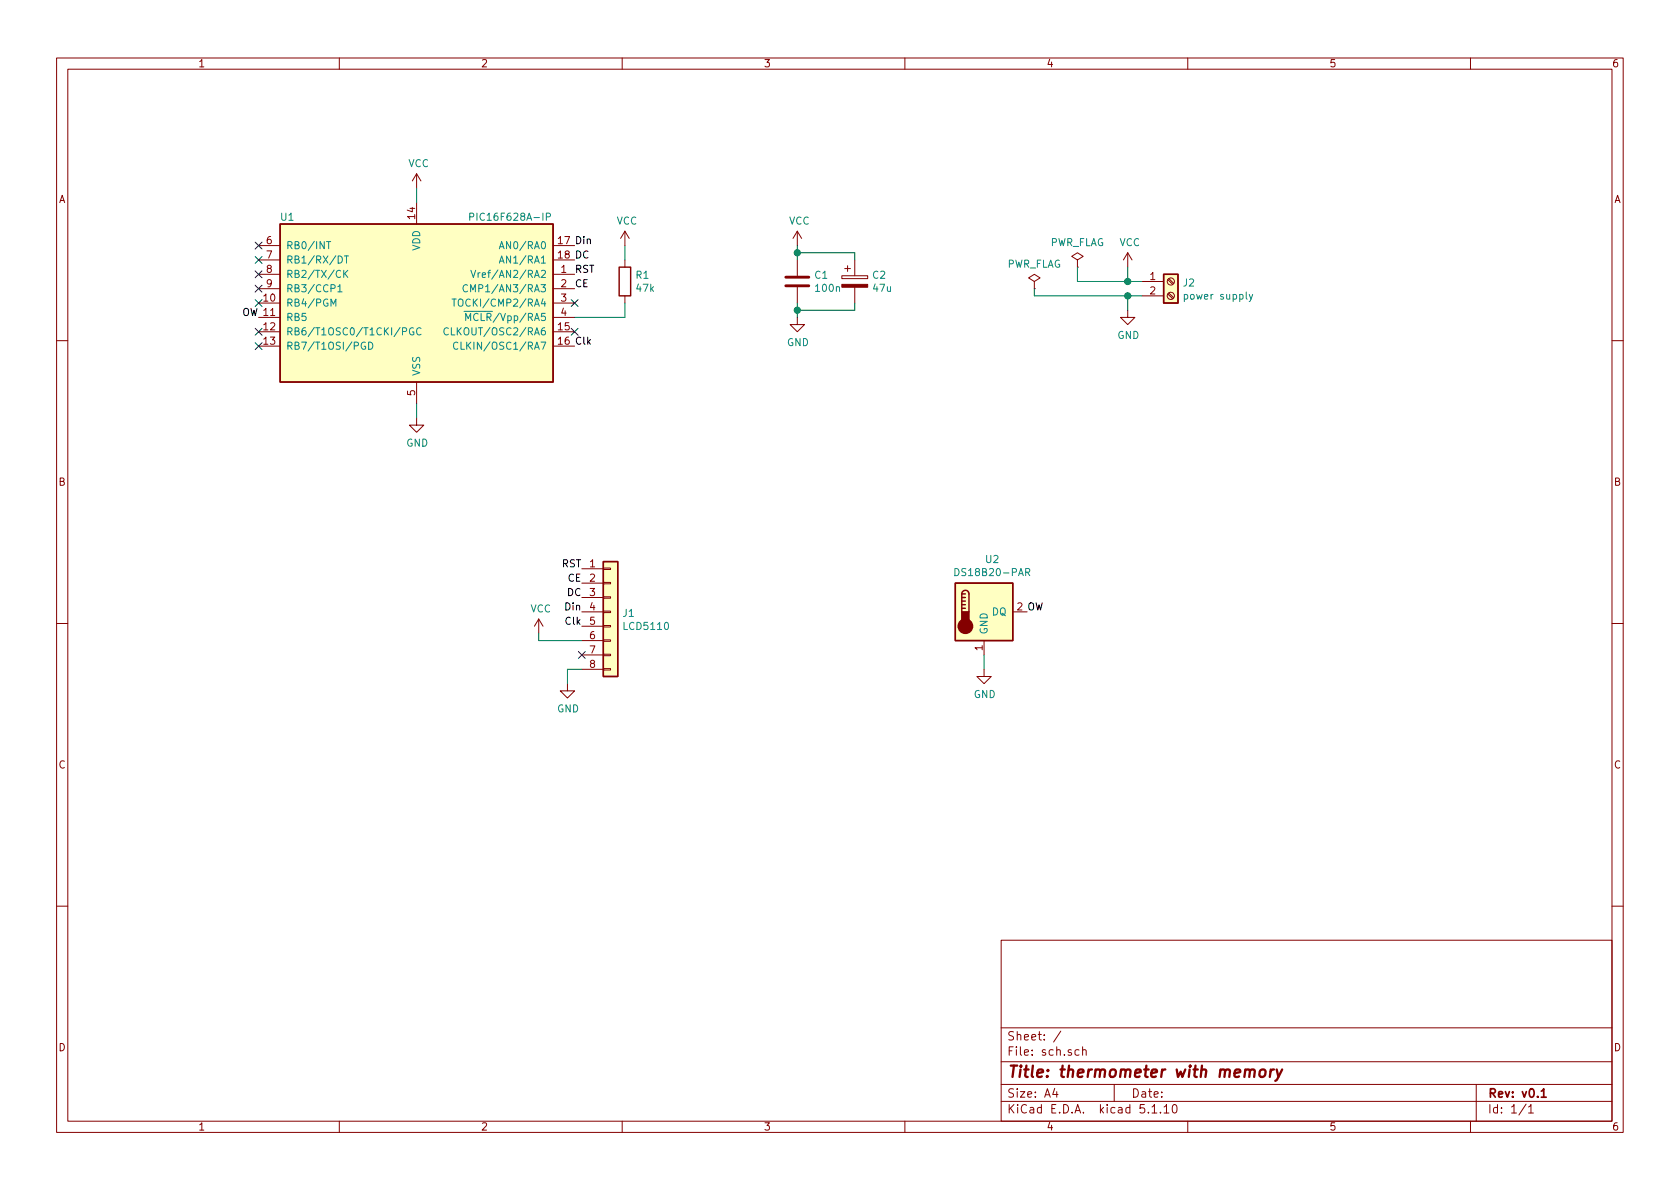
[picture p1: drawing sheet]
EESchema Schematic File Version 4
EELAYER 30 0
EELAYER END
$Descr A4 11693 8268
encoding utf-8
Sheet 1 1
Title "thermometer with memory"
Date ""
Rev "v0.1"
Comp ""
Comment1 ""
Comment2 ""
Comment3 ""
Comment4 ""
$EndDescr
$Comp
L MCU_Microchip_PIC16:PIC16F628A-IP U1
U 1 1
P 2900 2100
F 0 "U1" H 2000 2700 50  0000 C CNN
F 1 "PIC16F628A-IP" H 3550 2700 50  0000 C CNN
F 2 "" H 2900 2100 50  0001 C CIN
F 3 "http://ww1.microchip.com/downloads/en/DeviceDoc/40300c.pdf" H 2900 2100 50  0001 C CNN
	1    2900 2100
	1    0    0    -1  
$EndComp
$Comp
L Sensor_Temperature:DS18B20-PAR U2
U 1 1
P 6850 4250
F 0 "U2" H 6907 4617 50  0000 C CNN
F 1 "DS18B20-PAR" H 6907 4526 50  0000 C CNN
F 2 "Package_TO_SOT_THT:TO-92_Inline" H 5850 4000 50  0001 C CNN
F 3 "http://datasheets.maximintegrated.com/en/ds/DS18B20-PAR.pdf" H 6700 4500 50  0001 C CNN
	1    6850 4250
	1    0    0    -1  
$EndComp
$Comp
L Connector_Generic:Conn_01x08 J1
U 1 1
P 4250 4250
F 0 "J1" H 4330 4242 50  0000 L CNN
F 1 "LCD5110" H 4330 4151 50  0000 L CNN
F 2 "" H 4250 4250 50  0001 C CNN
F 3 "~" H 4250 4250 50  0001 C CNN
	1    4250 4250
	1    0    0    -1  
$EndComp
Text Label 4050 3950 2    50   ~ 0
RST
Text Label 4050 4050 2    50   ~ 0
CE
Text Label 4050 4150 2    50   ~ 0
DC
Text Label 4050 4250 2    50   ~ 0
Din
Text Label 4050 4350 2    50   ~ 0
Clk
$Comp
L power:GND #PWR0101
U 1 1
P 3950 4750
F 0 "#PWR0101" H 3950 4500 50  0001 C CNN
F 1 "GND" H 3955 4577 50  0000 C CNN
F 2 "" H 3950 4750 50  0001 C CNN
F 3 "" H 3950 4750 50  0001 C CNN
	1    3950 4750
	1    0    0    -1  
$EndComp
Wire Wire Line
	3950 4750 3950 4650
Wire Wire Line
	3950 4650 4050 4650
$Comp
L power:VCC #PWR0102
U 1 1
P 3750 4400
F 0 "#PWR0102" H 3750 4250 50  0001 C CNN
F 1 "VCC" H 3765 4573 50  0000 C CNN
F 2 "" H 3750 4400 50  0001 C CNN
F 3 "" H 3750 4400 50  0001 C CNN
	1    3750 4400
	1    0    0    -1  
$EndComp
Wire Wire Line
	4050 4450 3750 4450
Wire Wire Line
	3750 4450 3750 4400
NoConn ~ 4050 4550
$Comp
L power:GND #PWR0103
U 1 1
P 6850 4650
F 0 "#PWR0103" H 6850 4400 50  0001 C CNN
F 1 "GND" H 6855 4477 50  0000 C CNN
F 2 "" H 6850 4650 50  0001 C CNN
F 3 "" H 6850 4650 50  0001 C CNN
	1    6850 4650
	1    0    0    -1  
$EndComp
Wire Wire Line
	6850 4650 6850 4550
Text Label 7150 4250 0    50   ~ 0
OW
$Comp
L power:VCC #PWR0104
U 1 1
P 2900 1300
F 0 "#PWR0104" H 2900 1150 50  0001 C CNN
F 1 "VCC" H 2915 1473 50  0000 C CNN
F 2 "" H 2900 1300 50  0001 C CNN
F 3 "" H 2900 1300 50  0001 C CNN
	1    2900 1300
	1    0    0    -1  
$EndComp
$Comp
L power:GND #PWR0105
U 1 1
P 2900 2900
F 0 "#PWR0105" H 2900 2650 50  0001 C CNN
F 1 "GND" H 2905 2727 50  0000 C CNN
F 2 "" H 2900 2900 50  0001 C CNN
F 3 "" H 2900 2900 50  0001 C CNN
	1    2900 2900
	1    0    0    -1  
$EndComp
Wire Wire Line
	2900 2900 2900 2800
Wire Wire Line
	2900 1400 2900 1300
$Comp
L Connector:Screw_Terminal_01x02 J2
U 1 1
P 8150 1950
F 0 "J2" H 8230 1942 50  0000 L CNN
F 1 "power supply" H 8230 1851 50  0000 L CNN
F 2 "" H 8150 1950 50  0001 C CNN
F 3 "~" H 8150 1950 50  0001 C CNN
	1    8150 1950
	1    0    0    -1  
$EndComp
$Comp
L power:GND #PWR0106
U 1 1
P 7850 2150
F 0 "#PWR0106" H 7850 1900 50  0001 C CNN
F 1 "GND" H 7855 1977 50  0000 C CNN
F 2 "" H 7850 2150 50  0001 C CNN
F 3 "" H 7850 2150 50  0001 C CNN
	1    7850 2150
	1    0    0    -1  
$EndComp
$Comp
L power:VCC #PWR0107
U 1 1
P 7850 1850
F 0 "#PWR0107" H 7850 1700 50  0001 C CNN
F 1 "VCC" H 7865 2023 50  0000 C CNN
F 2 "" H 7850 1850 50  0001 C CNN
F 3 "" H 7850 1850 50  0001 C CNN
	1    7850 1850
	1    0    0    -1  
$EndComp
Wire Wire Line
	7950 1950 7850 1950
Wire Wire Line
	7850 1950 7850 1850
Wire Wire Line
	7950 2050 7850 2050
Wire Wire Line
	7850 2050 7850 2150
$Comp
L Device:CP C2
U 1 1
P 5950 1950
F 0 "C2" H 6068 1996 50  0000 L CNN
F 1 "47u" H 6068 1905 50  0000 L CNN
F 2 "" H 5988 1800 50  0001 C CNN
F 3 "~" H 5950 1950 50  0001 C CNN
	1    5950 1950
	1    0    0    -1  
$EndComp
$Comp
L Device:C C1
U 1 1
P 5550 1950
F 0 "C1" H 5665 1996 50  0000 L CNN
F 1 "100n" H 5665 1905 50  0000 L CNN
F 2 "" H 5588 1800 50  0001 C CNN
F 3 "~" H 5550 1950 50  0001 C CNN
	1    5550 1950
	1    0    0    -1  
$EndComp
$Comp
L power:VCC #PWR0108
U 1 1
P 5550 1700
F 0 "#PWR0108" H 5550 1550 50  0001 C CNN
F 1 "VCC" H 5565 1873 50  0000 C CNN
F 2 "" H 5550 1700 50  0001 C CNN
F 3 "" H 5550 1700 50  0001 C CNN
	1    5550 1700
	1    0    0    -1  
$EndComp
$Comp
L power:GND #PWR0109
U 1 1
P 5550 2200
F 0 "#PWR0109" H 5550 1950 50  0001 C CNN
F 1 "GND" H 5555 2027 50  0000 C CNN
F 2 "" H 5550 2200 50  0001 C CNN
F 3 "" H 5550 2200 50  0001 C CNN
	1    5550 2200
	1    0    0    -1  
$EndComp
Wire Wire Line
	5550 1700 5550 1750
Wire Wire Line
	5550 2200 5550 2150
Wire Wire Line
	5950 2100 5950 2150
Wire Wire Line
	5950 2150 5550 2150
Connection ~ 5550 2150
Wire Wire Line
	5550 2150 5550 2100
Wire Wire Line
	5950 1800 5950 1750
Wire Wire Line
	5950 1750 5550 1750
Connection ~ 5550 1750
Wire Wire Line
	5550 1750 5550 1800
$Comp
L Device:R R1
U 1 1
P 4350 1950
F 0 "R1" H 4420 1996 50  0000 L CNN
F 1 "47k" H 4420 1905 50  0000 L CNN
F 2 "" V 4280 1950 50  0001 C CNN
F 3 "~" H 4350 1950 50  0001 C CNN
	1    4350 1950
	1    0    0    -1  
$EndComp
$Comp
L power:VCC #PWR0110
U 1 1
P 4350 1700
F 0 "#PWR0110" H 4350 1550 50  0001 C CNN
F 1 "VCC" H 4365 1873 50  0000 C CNN
F 2 "" H 4350 1700 50  0001 C CNN
F 3 "" H 4350 1700 50  0001 C CNN
	1    4350 1700
	1    0    0    -1  
$EndComp
Wire Wire Line
	4350 1700 4350 1800
Text Label 4000 1900 0    50   ~ 0
RST
Text Label 4000 2000 0    50   ~ 0
CE
Text Label 4000 1800 0    50   ~ 0
DC
Text Label 4000 1700 0    50   ~ 0
Din
Text Label 4000 2400 0    50   ~ 0
Clk
Wire Wire Line
	4000 2200 4350 2200
Wire Wire Line
	4350 2200 4350 2100
Text Label 1800 2200 2    50   ~ 0
OW
NoConn ~ 4000 2100
NoConn ~ 4000 2300
NoConn ~ 1800 2400
NoConn ~ 1800 2300
NoConn ~ 1800 2100
NoConn ~ 1800 2000
NoConn ~ 1800 1900
NoConn ~ 1800 1800
NoConn ~ 1800 1700
$Comp
L power:PWR_FLAG #FLG0101
U 1 1
P 7500 1850
F 0 "#FLG0101" H 7500 1925 50  0001 C CNN
F 1 "PWR_FLAG" H 7500 2023 50  0000 C CNN
F 2 "" H 7500 1850 50  0001 C CNN
F 3 "~" H 7500 1850 50  0001 C CNN
	1    7500 1850
	1    0    0    -1  
$EndComp
Wire Wire Line
	7500 1850 7500 1950
Wire Wire Line
	7500 1950 7850 1950
Connection ~ 7850 1950
$Comp
L power:PWR_FLAG #FLG0102
U 1 1
P 7200 2000
F 0 "#FLG0102" H 7200 2075 50  0001 C CNN
F 1 "PWR_FLAG" H 7200 2173 50  0000 C CNN
F 2 "" H 7200 2000 50  0001 C CNN
F 3 "~" H 7200 2000 50  0001 C CNN
	1    7200 2000
	1    0    0    -1  
$EndComp
Wire Wire Line
	7200 2000 7200 2050
Wire Wire Line
	7200 2050 7850 2050
Connection ~ 7850 2050
$EndSCHEMATC
